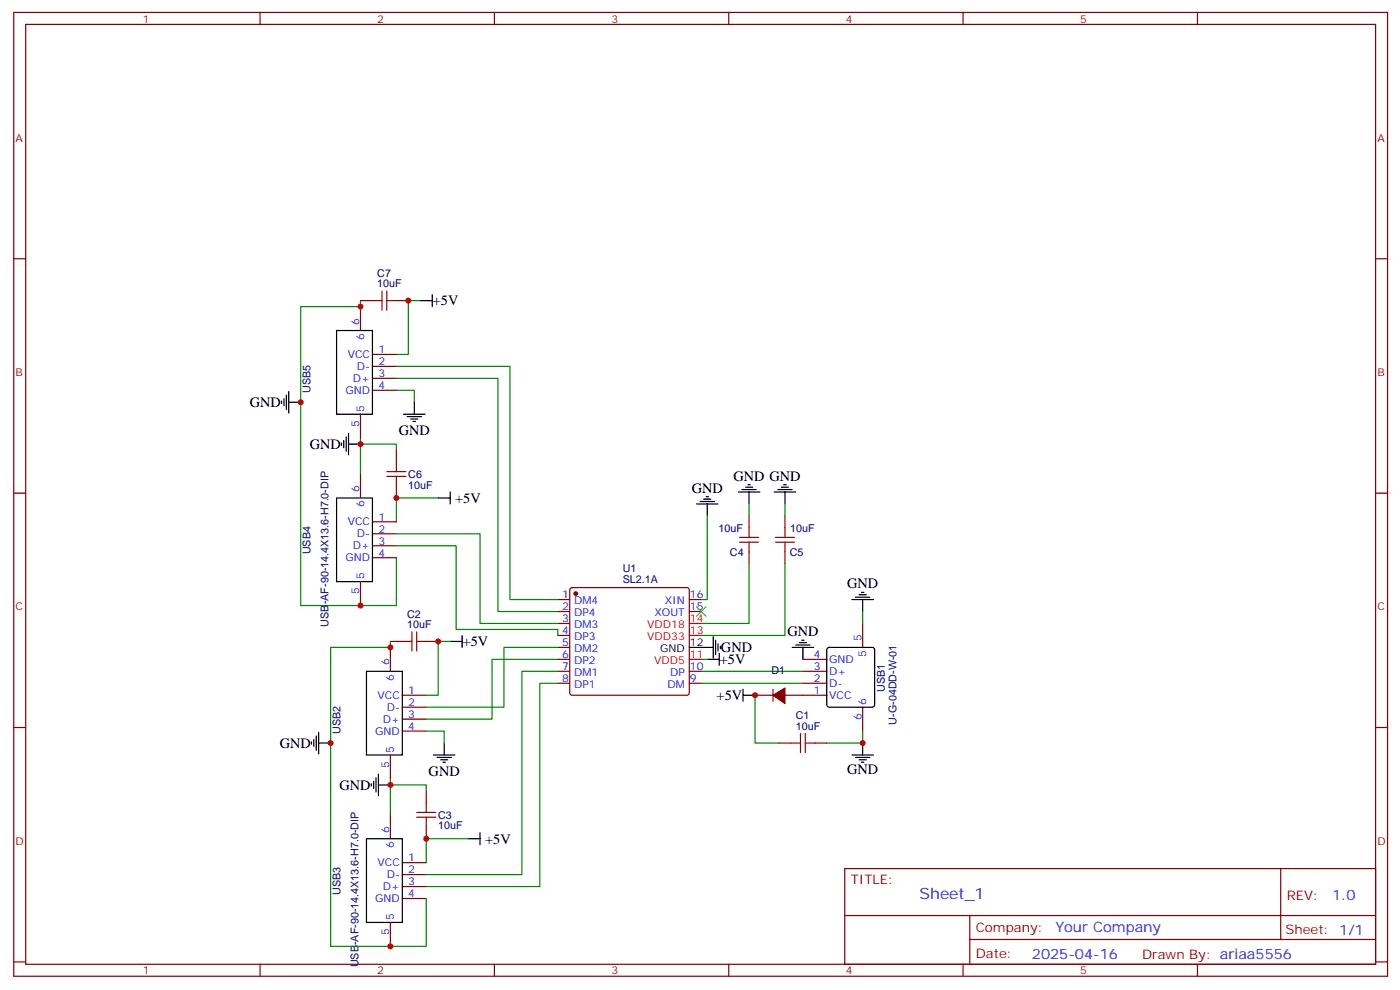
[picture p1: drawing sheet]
<svg xmlns="http://www.w3.org/2000/svg" width="413mm" height="292mm" viewBox="0 0 413 292" stroke-linecap="round" stroke-linejoin="round" font-family="sans-serif">
<g fill="none" stroke="#870000" stroke-width=".35">
<path d="M4.1 3.7h405.3v284.3h-405.3zM7.6 7.2h398.3v277.3h-398.3zM76.7 3.7v3.5M145.9 3.7v3.5M215 3.7v3.5M284.2 3.7v3.5M353.3 3.7v3.5M4.1 76.3h3.5M405.9 76.3h3.5M106.4 88.7h3.5M106.4 90.5v7M116.9 88.7h3.6"/>
<path d="M109.9 104.6h7M109.9 108.1h7M109.9 111.6h7M109.9 115.1h7M106.4 122.2v7.1M106.4 139.8v7.1M116.9 132.8v3.5M4.1 145.5h3.5M109.9 154h7M109.9 157.5h7M116.9 143.4v3.5M221 152.2v3.5"/>
<path d="M231.6 152.2v3.5M405.9 145.5h3.5M106.4 171.6v7M109.9 161h7M109.9 164.5h7M164.6 176.9h3.5M168.3 173.6l.5-.2h33.9l.5 .2 .2 .5v30.3l-.3 .5-.4 .2h-33.9l-.5-.2-.2-.5v-30.3zM203.4 176.9h3.5M221 162.8v3.5M231.6 162.8v3.5M115.2 191v7M115.2 189.2h3.5"/>
<path d="M125.8 189.2h3.5M164.6 194.5h3.5M164.6 198h3.5M164.6 180.4h3.5M164.6 183.9h3.5M164.6 187.5h3.5M164.6 191h3.5M203.4 198h3.5M203.4 180.4h3.5M236.9 194.5h7M236.9 198h7M254.5 183.9v7.1"/>
<path d="M4.1 214.6h3.5M118.7 205.1h7.1M118.7 208.6h7.1M118.7 212.2h7.1M118.7 215.7h7.1M164.6 201.6h3.5M203.4 201.6h3.5M222.8 205.1h5.3M228.1 203.3v3.6M229.8 219.2h3.6M231.6 205.1h12.3M236.9 201.6h7"/>
<path d="M240.4 219.2h3.5M254.5 208.6v7.1M405.9 214.6h3.5M115.2 222.7v7.1M125.8 233.3v3.6M115.2 240.4v7M118.7 254.5h7.1M118.7 258h7.1M125.8 243.9v3.5M249.2 256.3h156.7v28.2h-156.7zM377.9 256.3v20.9M115.2 272.1v7.1"/>
<path d="M118.7 261.5h7.1M118.7 265.1h7.1M249.3 270.1h156.4M286.1 277.2h119.6M286.1 270.1v14.1M4.1 283.8h3.5M76.7 284.5v3.5M145.9 284.5v3.5M215 284.5v3.5M284.2 284.5v3.5M353.3 284.5v3.5M405.9 283.8h3.5"/>
</g>
<g fill="none" stroke="#000" stroke-width=".35">
<path d="M99.3 97.5h10.6v24.7h-10.6zM124 88.7h3.5M127.5 86.9v3.6M83.1 118.3v.7M83.8 117.6v2.1M84.5 116.6v4.2M85.2 118.7h3.5M85.2 115.5v6.3M122.2 118.7v3.5M100.7 130.7v.7M101.4 130v2.1M102.1 128.9v4.2"/>
<path d="M102.8 131h3.6M102.8 127.8v6.4M119.1 122.2h6.3M120.1 122.9h4.3M121.2 123.6h2.1M121.9 124.3h.7M99.3 146.9h10.6v24.7h-10.6zM129.3 146.9h3.5M132.8 145.1v3.6M205.5 148.7h6.3M206.6 148h4.2M207.6 147.2h2.1"/>
<path d="M208.3 146.5h.7M208.7 148.7v3.5M217.8 145.1h6.4M218.9 144.4h4.2M220 143.7h2.1M220.7 143h.7M221 145.1v3.6M228.4 145.1h6.4M229.5 144.4h4.2M230.5 143.7h2.2M231.2 143h.8M231.6 145.1v3.6"/>
<path d="M251.4 176.9h6.3M252.4 176.2h4.2M253.5 175.5h2.1M254.2 174.8h.7M254.5 176.9v3.5M108.1 198h10.6v24.7h-10.6zM132.8 189.2h3.5M136.3 187.5v3.5M203.4 191h7M208.7 194.5h3.5M210.4 187.8v6.4M211.1 188.9v4.2"/>
<path d="M211.8 189.9v2.2M212.2 192.8v3.5M212.5 190.6v.7M233.7 191h6.4M234.8 190.3h4.2M235.8 189.6h2.1M236.5 188.9h.7M236.9 191v3.5M244.2 191.2l.5-.2h12.7l.5 .2 .2 .5v16.2l-.3 .5-.4 .2h-12.7l-.5-.2-.3-.5v-16.2zM91.9 218.9v.7M92.6 218.2v2.1M93.3 217.1v4.2"/>
<path d="M94 219.2h3.5M94 216v6.4M131.1 219.2v3.5M219.3 205.1h3.5M219.3 203.3v3.6M254.5 219.2v3.5M109.5 231.2v.7M110.2 230.5v2.1M110.9 229.4v4.3M111.7 231.6h3.5M111.7 228.4v6.3M127.9 222.7h6.3"/>
<path d="M128.9 223.4h4.3M130 224.2h2.1M130.7 224.9h.7M251.4 222.7h6.3M252.4 223.4h4.2M253.5 224.2h2.1M254.2 224.9h.7M108.1 247.4h10.6v24.7h-10.6zM138.1 247.4h3.5M141.6 245.7v3.5"/>
</g>
<g fill="#870000" stroke="#870000" stroke-width=".35">
<path d="M228.1 205.1l3.5-2.1v4.6z"/>
<circle cx="169.9" cy="175.1" r=".53"/>
</g>
<path d="M203.4 194.5h3.5M203.4 187.5h3.5M203.4 183.9h3.5" fill="none" stroke="#f00" stroke-width=".35"/>
<g fill="none" stroke="#008700" stroke-width=".35">
<path d="M106.4 88.7v1.8h-17.7v88.1h28.2v-14.1M124 88.7h-3.5v15.9h-3.6M116.9 115.1h5.3v3.6M116.9 111.6h30v68.8h17.7M116.9 108.1h33.6v68.8h14.1M106.4 131h10.5v1.8M106.4 129.3v10.5M116.9 157.5h24.7v26.4h23M129.3 146.9h-12.4v7.1M208.7 152.2v24.7h-1.8M221 148.7v3.5M231.6 148.7v3.5"/>
<path d="M116.9 161h17.7v24.7h30v1.8M221 166.3v17.6h-14.1M231.6 166.3v21.2h-24.7M115.2 189.2v1.8h-17.7v88.2h28.3v-14.1M132.8 189.2h-3.5v15.9h-3.5M164.6 198h-10.6v60h-28.2M164.6 194.5h-19.4v17.7h-19.4M164.6 191h-15.9v17.6h-22.9M206.9 198h30M206.9 194.5h1.8M254.5 180.4v3.5M125.8 215.7h5.3v3.5"/>
<path d="M164.6 201.6h-5.3v59.9h-33.5M206.9 201.6h30M222.8 205.1v14.1h7M254.5 215.7v3.5h-10.6M115.2 231.6h10.6v1.7M115.2 229.8v10.6M138.1 247.4h-12.3v7.1"/>
</g>
<g fill="none" stroke="#a10000" stroke-width=".35">
<path d="M109.9 88.7h2.8M112.7 85.9v5.6M114.1 88.7h2.8M114.1 85.9v5.6M114.1 139.1h5.7M116.9 136.3v2.8M114.1 140.5h5.7M116.9 140.5v2.9M218.2 159.9h5.6M218.2 158.5h5.6M221 155.7v2.8M221 159.9v2.9"/>
<path d="M228.8 159.9h5.6M228.8 158.5h5.6M231.6 155.7v2.8M231.6 159.9v2.9M118.7 189.2h2.8M121.5 186.4v5.7M122.9 189.2h2.9M122.9 186.4v5.7M233.4 219.2h2.8M236.2 216.4v5.6M237.6 219.2h2.8M237.6 216.4v5.6"/>
<path d="M122.9 239.7h5.7M125.8 236.9v2.8M122.9 241.1h5.7M125.8 241.1v2.8"/>
</g>
<path d="M205.5 179l2.8 2.8M208.3 179l-2.8 2.8" fill="none" stroke="#3c3" stroke-width=".35"/>
<g fill="#c00">
<circle cx="254.5" cy="219.2" r=".88"/>
<circle cx="222.8" cy="205.1" r=".88"/>
<circle cx="115.2" cy="279.2" r=".88"/>
<circle cx="115.2" cy="231.6" r=".88"/>
<circle cx="125.8" cy="247.4" r=".88"/>
<circle cx="97.5" cy="219.2" r=".88"/>
<circle cx="115.2" cy="191" r=".88"/>
<circle cx="129.3" cy="189.2" r=".88"/>
<circle cx="120.5" cy="88.7" r=".88"/>
<circle cx="106.4" cy="90.5" r=".88"/>
<circle cx="88.7" cy="118.7" r=".88"/>
<circle cx="116.9" cy="146.9" r=".88"/>
<circle cx="106.4" cy="131" r=".88"/>
<circle cx="106.4" cy="178.6" r=".88"/>
</g>
<text font-size="4.6" fill="#00f" x="271.3" y="265.3">Sheet_1</text>
<g font-size="4.2">
<text x="127.7" y="90.1">+5V</text>
<text x="73.7" y="120.2">GND</text>
<text x="117.7" y="128.3">GND</text>
<text x="91.4" y="132.5">GND</text>
<text x="216.4" y="142">GND GND</text>
<text x="134.3" y="148.4">+5V</text>
<text x="204.1" y="145.5">GND</text>
<text x="249.9" y="173.6">GND</text>
<text x="136.5" y="190.6">+5V</text>
<text x="232.3" y="187.8">GND</text>
<text x="212.4" y="195.9">+5V</text>
<text x="212.7" y="192.4">GND</text>
<text x="211.4" y="206.5">+5V</text>
<text x="82.5" y="220.7">GND</text>
<text x="100.2" y="233.1">GND</text>
<text x="126.5" y="228.9">GND</text>
<text x="249.9" y="228.4">GND</text>
<text x="143.1" y="248.9">+5V</text>
</g>
<g font-size="4.2" fill="#00f">
<text x="393" y="265.5">1.0</text>
<text x="311.4" y="275.1">Your Company</text>
<text x="304.5" y="282.9">2025-04-16</text>
</g>
<g font-size="3.9" fill="#800">
<text x="251" y="260.8">TITLE:</text>
<text x="379.6" y="265.5">REV:</text>
<text x="287.9" y="275">Company:</text>
<text x="379.3" y="275.7">Sheet: 1/1</text>
<text x="287.9" y="282.7">Date:</text>
<text x="336.9" y="282.8">Drawn By: ariaa5556</text>
</g>
<g font-size="3.2" fill="#800">
<text x="42.2" y="6.7">1</text>
<text x="111.3" y="6.7">2</text>
<text x="180.4" y="6.7">3</text>
<text x="249.6" y="6.7">4</text>
<text x="318.7" y="6.7">5</text>
<text x="4.6" y="41.8">A</text>
<text x="406.4" y="41.8">A</text>
<text x="4.6" y="110.9">B</text>
<text x="406.4" y="110.9">B</text>
<text x="4.6" y="180.1">C</text>
<text x="406.4" y="180.1">C</text>
<text x="4.6" y="249.2">D</text>
<text x="406.4" y="249.2">D</text>
<text x="42.2" y="287.5">1</text>
<text x="111.3" y="287.5">2</text>
<text x="180.4" y="287.5">3</text>
<text x="249.6" y="287.5">4</text>
<text x="318.7" y="287.5">5</text>
</g>
<g font-size="3.2" fill="#000080">
<text x="111.3" y="81.7">C7</text>
<text x="111.3" y="84.8">10uF</text>
<text x="91.6" y="115.9" transform="rotate(-90 91.6 115.9)">USB5</text>
<text x="120.5" y="141.1">C6</text>
<text x="120.5" y="144.1">10uF</text>
<text x="212" y="156.8">10uF</text>
<text x="233.1" y="156.8">10uF</text>
<text x="91.6" y="163.6" transform="rotate(-90 91.6 163.6)">USB4</text>
<text x="215.4" y="163.9">C4</text>
<text x="233" y="163.9">C5</text>
<text x="183.8" y="172">SL2.1A</text>
<text x="183.8" y="168.8">U1</text>
<text x="96.9" y="184.8" transform="rotate(-90 96.9 184.8)">USB-AF-90-14.4X13.6-H7.0-DIP</text>
<text x="120.1" y="185.3">10uF</text>
<text x="120.1" y="182.3">C2</text>
<text x="227.6" y="198.9">D1</text>
<text x="261" y="204.1" transform="rotate(-90 261 204.1)">USB1</text>
<text x="234.8" y="215.3">10uF</text>
<text x="234.8" y="212.3">C1</text>
<text x="264.6" y="213.8" transform="rotate(-90 264.6 213.8)">U-G-04DD-W-01</text>
<text x="100.4" y="216.5" transform="rotate(-90 100.4 216.5)">USB2</text>
<text x="129.3" y="244.7">10uF</text>
<text x="129.3" y="241.7">C3</text>
<text x="100.4" y="264.1" transform="rotate(-90 100.4 264.1)">USB3</text>
<text x="105.7" y="285.4" transform="rotate(-90 105.7 285.4)">USB-AF-90-14.4X13.6-H7.0-DIP</text>
</g>
<g font-size="3.2" fill="#00f">
<text x="106" y="95.7" transform="rotate(-90 106 95.7)">6</text>
<text x="107.4" y="100.2" transform="rotate(-90 107.4 100.2)">6</text>
<text x="102.6" y="105.6">VCC</text>
<text x="111.7" y="104.2">1</text>
<text x="111.7" y="107.7">2</text>
<text x="104.1" y="112.7">D+</text>
<text x="105.3" y="109.1">D-</text>
<text x="111.7" y="111.3">3</text>
<text x="101.9" y="116.2">GND</text>
<text x="111.7" y="114.8">4</text>
<text x="106" y="126" transform="rotate(-90 106 126)">5</text>
<text x="107.4" y="121.5" transform="rotate(-90 107.4 121.5)">5</text>
<text x="106" y="145.1" transform="rotate(-90 106 145.1)">6</text>
<text x="107.4" y="149.6" transform="rotate(-90 107.4 149.6)">6</text>
<text x="102.6" y="155">VCC</text>
<text x="111.7" y="153.6">1</text>
<text x="105.3" y="158.5">D-</text>
<text x="111.7" y="157.1">2</text>
<text x="111.7" y="160.7">3</text>
<text x="101.9" y="165.6">GND</text>
<text x="104.1" y="162.1">D+</text>
<text x="111.7" y="164.2">4</text>
<text x="107.4" y="170.9" transform="rotate(-90 107.4 170.9)">5</text>
<text x="106" y="175.4" transform="rotate(-90 106 175.4)">5</text>
<text x="165.9" y="176.5">1</text>
<text x="169.4" y="178.3">DM4</text>
<text x="196.2" y="178.3">XIN</text>
<text x="203.6" y="176.5">16</text>
<text x="165.9" y="180.1">2</text>
<text x="165.9" y="183.6">3</text>
<text x="169.4" y="181.8">DP4</text>
<text x="169.4" y="185.3">DM3</text>
<text x="193.1" y="181.8">XOUT</text>
<text x="203.6" y="180.1">15</text>
<text x="165.9" y="187.1">4</text>
<text x="165.9" y="190.6">5</text>
<text x="169.4" y="188.9">DP3</text>
<text x="254.2" y="189.2" transform="rotate(-90 254.2 189.2)">5</text>
<text x="114.8" y="196.3" transform="rotate(-90 114.8 196.3)">6</text>
<text x="165.9" y="194.2">6</text>
<text x="165.9" y="197.7">7</text>
<text x="169.4" y="192.4">DM2</text>
<text x="169.4" y="195.9">DP2</text>
<text x="203.6" y="197.7">10</text>
<text x="240.2" y="194.2">4</text>
<text x="240.2" y="197.7">3</text>
<text x="244.7" y="195.6">GND</text>
<text x="255.6" y="193.7" transform="rotate(-90 255.6 193.7)">5</text>
<text x="116.2" y="200.8" transform="rotate(-90 116.2 200.8)">6</text>
<text x="165.9" y="201.2">8</text>
<text x="169.4" y="199.5">DM1</text>
<text x="169.4" y="203">DP1</text>
<text x="197" y="203">DM</text>
<text x="197.7" y="199.5">DP</text>
<text x="203.6" y="201.2">9</text>
<text x="240.2" y="201.2">2</text>
<text x="244.7" y="199.1">D+</text>
<text x="244.7" y="202.6">D-</text>
<text x="111.4" y="206.2">VCC</text>
<text x="114.1" y="209.7">D-</text>
<text x="120.5" y="204.8">1</text>
<text x="120.5" y="208.3">2</text>
<text x="240.2" y="204.8">1</text>
<text x="244.7" y="206.2">VCC</text>
<text x="255.6" y="207.9" transform="rotate(-90 255.6 207.9)">6</text>
<text x="113" y="213.2">D+</text>
<text x="120.5" y="211.8">3</text>
<text x="120.5" y="215.3">4</text>
<text x="254.2" y="212.4" transform="rotate(-90 254.2 212.4)">6</text>
<text x="110.7" y="216.7">GND</text>
<text x="114.8" y="226.5" transform="rotate(-90 114.8 226.5)">5</text>
<text x="116.2" y="222" transform="rotate(-90 116.2 222)">5</text>
<text x="114.8" y="245.7" transform="rotate(-90 114.8 245.7)">6</text>
<text x="116.2" y="250.2" transform="rotate(-90 116.2 250.2)">6</text>
<text x="111.4" y="255.6">VCC</text>
<text x="120.5" y="254.1">1</text>
<text x="120.5" y="257.7">2</text>
<text x="113" y="262.6">D+</text>
<text x="114.1" y="259.1">D-</text>
<text x="120.5" y="261.2">3</text>
<text x="110.7" y="266.1">GND</text>
<text x="120.5" y="264.7">4</text>
<text x="114.8" y="275.9" transform="rotate(-90 114.8 275.9)">5</text>
<text x="116.2" y="271.4" transform="rotate(-90 116.2 271.4)">5</text>
</g>
<g font-size="3.2" fill="#f00">
<text x="191" y="185.3">VDD18</text>
<text x="203.6" y="183.6">14</text>
<text x="191" y="188.9">VDD33</text>
<text x="203.6" y="187.1">13</text>
<text x="193" y="195.9">VDD5</text>
<text x="203.6" y="194.2">11</text>
</g>
<g font-size="3.2">
<text x="203.6" y="190.6">12</text>
<text x="194.8" y="192.4">GND</text>
</g>
</svg>
